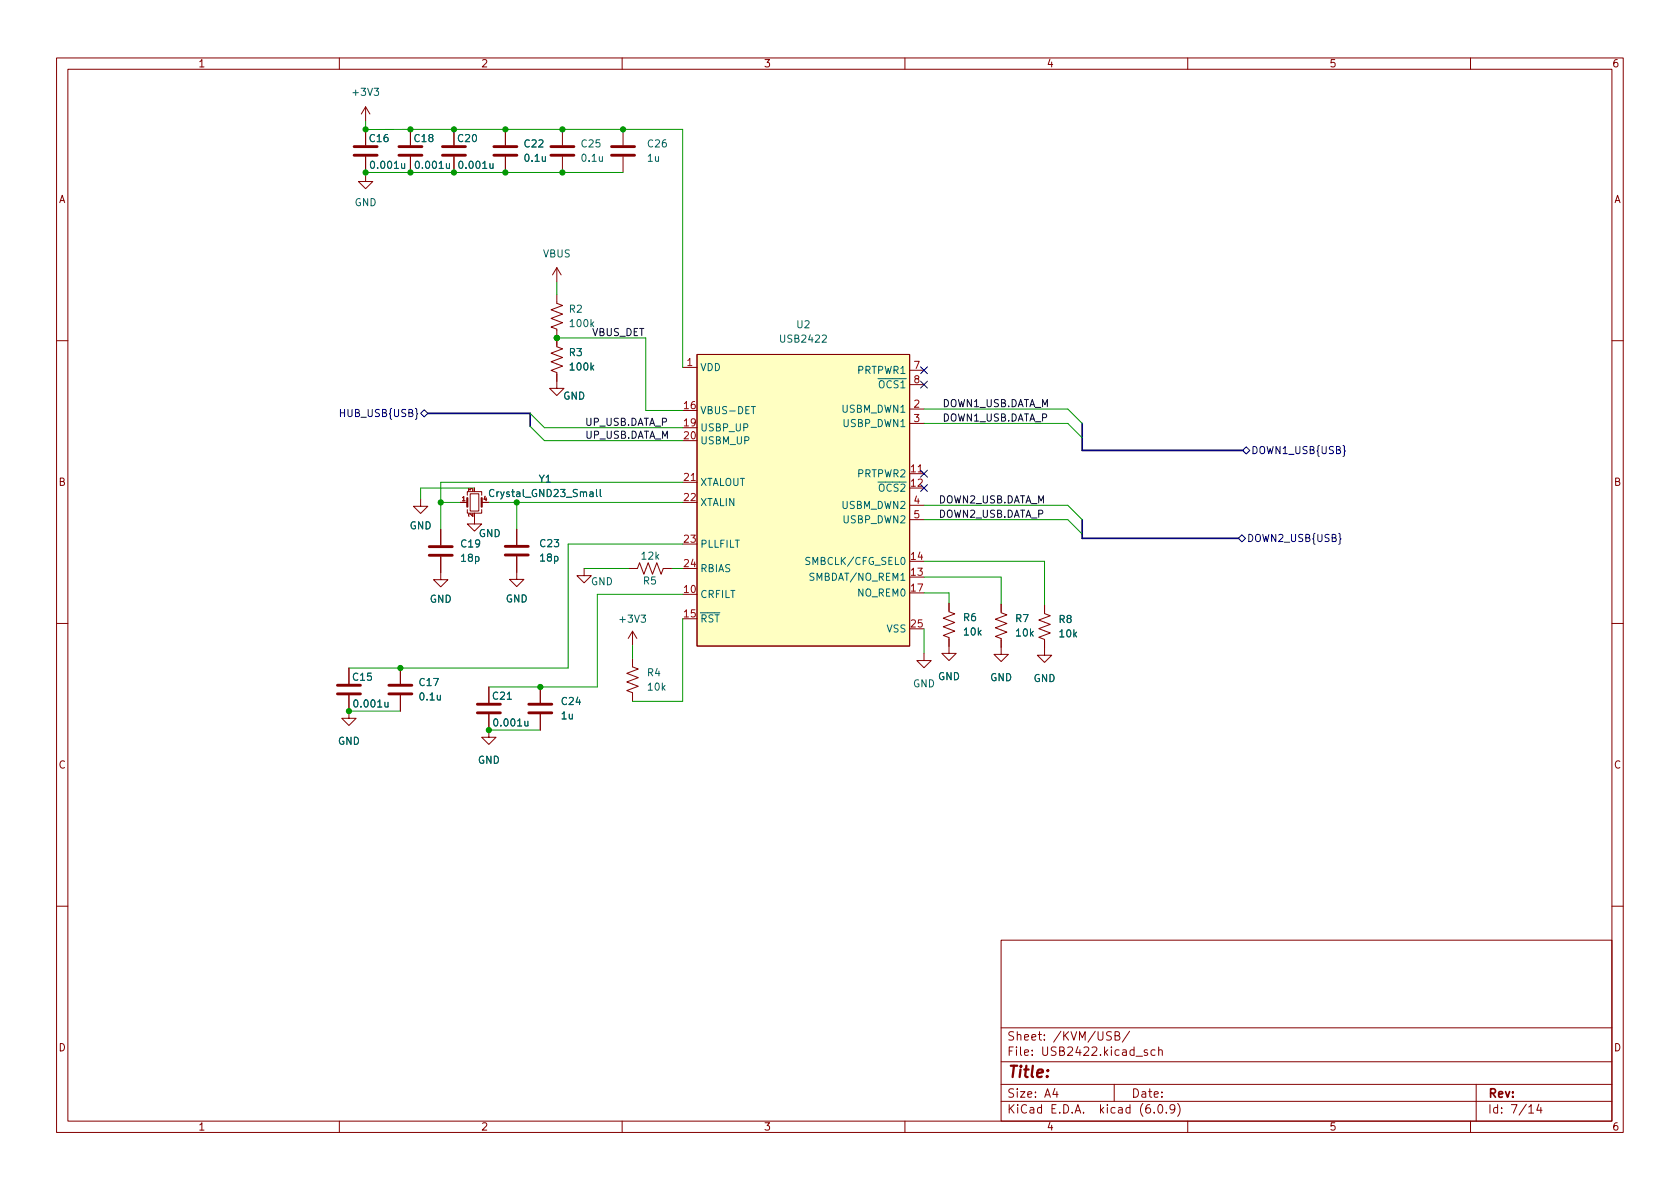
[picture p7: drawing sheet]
<svg xmlns="http://www.w3.org/2000/svg" width="297mm" height="210mm" viewBox="0 0 297 210" stroke-linecap="round" stroke-linejoin="round" font-family="sans-serif">
<g fill="none" stroke="#840000" stroke-width=".18">
<path d="M10 10.2h277v190.1h-277zM12 12.2h273v186.1h-273zM60 10.2v2M64.6 18.9l-.7 1.3M64.6 18.9v2.5M64.6 18.9l.8 1.3M110 10.2v2M160 10.2v2M210 10.2v2M260 10.2v2M64.6 30.8v1.3h1.3l-1.3 1.3-1.2-1.3h1.2M64.6 22.9v2.8"/>
<path d="M64.6 27.7v2.8M72.6 22.9v2.8M72.6 27.7v2.8M80.3 22.9v2.8M80.3 27.7v2.8M89.4 22.9v2.8M89.4 27.7v2.8M99.4 22.9v2.8M99.4 27.7v2.8M110.2 22.9v2.8M110.2 27.7v2.8M98.5 59.8v1.5l1 .4-2.1 .8 2.1 .7-2.1 .8 2.1 .7-2.1 .8 1.1 .4v2.8h1.2l-1.2 1.2-1.3-1.2h1.3"/>
<path d="M98.5 52.1v1.5l1 .4-2.1 .8 2.1 .7-2.1 .8 2.1 .8-2.1 .7 1.1 .4v1.5M98.5 47.3v2.6M98.5 47.3l-.8 1.3M98.5 47.3l.7 1.3M10 60.2h2M120.7 65h2.5M123.2 62.7h37.6v51.5h-37.6zM160.8 72.3h2.6M160.8 74.9h2.6M160.8 65.5h2.6M160.8 68h2.6M285 60.2h2"/>
<path d="M74.4 88.3v1.2h1.2l-1.2 1.3-1.3-1.3h1.3M77.9 98.4v4.1h1.3l-1.3 1.3-1.2-1.3h1.2M77.9 93.6v2.8M81.4 88.8h1.2M82.6 90.1v.6h2.6v-.6M82.6 87.6v-.7h2.6v.7M83.1 87.3h1.6v3.1h-1.6zM83.9 91.4v1.3h1.3l-1.3 1.2-1.3-1.2h1.3M85.2 88.8h1.2M91.4 98.4v4.1h1.2l-1.2 1.2-1.3-1.2h1.3M91.4 93.6v2.8M120.7 85.3h2.5"/>
<path d="M160.8 83.8h2.6M160.8 89.4h2.6M160.8 91.9h2.6M10 110.2h2M61.7 118.1v2.8M70.8 118.1v2.8M103.3 100.5v1.3h1.2l-1.2 1.3-1.3-1.3h1.3M111.2 100.5h1.5l.4-1 .7 2 .8-2 .8 2 .7-2 .8 2 .4-1h1.5M111.8 116.4v1.5l1.1 .4-2.1 .8 2.1 .7-2.1 .8 2.1 .8-2.1 .7 1 .4v1.5M111.8 111.6v2.6M111.8 111.6l-.7 1.3M111.8 111.6l.8 1.3"/>
<path d="M163.4 115.5v1.3h1.2l-1.2 1.3-1.3-1.3h1.3M167.8 106.6v1.6l1 .4-2 .7 2 .8-2 .7 2 .8-2 .8 1 .3v2.8h1.3l-1.3 1.3-1.3-1.3h1.3M177 106.8v1.6l1 .3-2 .8 2 .8-2 .7 2 .8-2 .7 1 .4v2.8h1.3l-1.3 1.3-1.3-1.3h1.3M184.7 107v1.5l1 .4-2 .7 2 .8-2 .8 2 .7-2 .8 1 .4v2.8h1.3l-1.3 1.2-1.3-1.2h1.3M285 110.2h2M61.7 123v4h1.3l-1.3 1.3-1.3-1.3h1.3M70.8 123v2.7M86.4 126.3v4.1h1.3l-1.3 1.2-1.2-1.2h1.2M86.4 121.5v2.8M95.5 121.5v2.8M95.5 126.3v2.8M10 160.2h2"/>
<path d="M177 166.3h108v32h-108zM285 160.2h2M60 198.3v2M110 198.3v2M160 198.3v2M177 194.8h108M177 191.8h108M177 187.8h108M177 181.8h108M186.5 192.5l-.4 1h1M186.9 193v1M196.5 182.5l-.6-.1-.3 .3 .2 .4 .6 .3v.4l-.2 .1h-.6"/>
<path d="M197 191.8v3M197.1 183.1h.5l.3-.1v-.3l-.1-.2-.7-.1v1.5h.6l.3-.3a.39 .39 0 0 0-.4-.5M199.7 182.4l-1.3 1.9M200.9 186.8h1.1M202.9 185.7l-.4-.1-.2 .2 .1 .3 .5 .1v.4h-.6M204.1 196.7v.1M204.2 185.7l-.4-.1-.3 .3v.4l.1 .3h.6M204.9 185.8l.2-.2 .3 .1 .1 .9M204.9 185.1v1.5M204.9 195.4l.2-.1a.81 .81 0 0 1 .6 .7 .81 .81 0 0 1-.3 .8h-.2a.81 .81 0 0 1-.6-.6 .81 .81 0 0 1 .3-.8zM206.2 196.7v.1M207.7 196l-.3 .3h-.3l-.2-.3 .1-.6 .4-.1 .2 .2a.99 .99 0 0 1-.3 1.3h-.3"/>
<path d="M208.2 195.1a1.72 1.72 0 0 1 0 2.3M210 198.3v2M260 198.3v2M261 191.8v6.5M270.3 195.8l.4-.5v1.5M270.3 196.8h.9M272.1 195.3l-.4 1h.9M272.4 195.8v1"/>
</g>
<path d="M123.2 62.7h37.6v51.5h-37.6z" fill="#ffffc2" stroke="#ffffc2" stroke-width=".18"/>
<path d="M132.8 71.9h.8M87.3 86.7a.6 .6 0 0 0-.8 .4 .6 .6 0 0 0 .6 .7l.2-.1M105.5 86.5v1.1l.1 .2M106.1 86.5v1.1l.2 .2M143.2 98.6h-.5l-.2 .1v.3l.6 .3 .1 .3-.2 .2h-.5" fill="none" stroke="#006464" stroke-width=".18"/>
<g fill="none" stroke="#840000" stroke-width=".51">
<path d="M62.6 27.5h4.1M62.6 25.9h4.1M70.5 27.5h4.1M70.5 25.9h4.1M78.2 27.5h4.1M78.2 25.9h4.1M87.3 27.5h4.1M87.3 25.9h4.1M97.4 27.5h4.1M97.4 25.9h4.1M108.1 27.5h4.1M108.1 25.9h4.1"/>
<path d="M75.9 98.2h4.1M75.9 96.7h4.1M89.3 98.1h4.1M89.3 96.6h4.1M59.7 122.7h4M59.7 121.2h4M68.8 122.7h4M68.8 121.2h4M84.4 126.1h4.1M84.4 124.5h4.1M93.5 126.1h4.1M93.5 124.5h4.1"/>
</g>
<path d="M82.6 88.1v1.5M85.2 88.1v1.5" fill="none" stroke="#840000" stroke-width=".38"/>
<g fill="none" stroke="#000084" stroke-width=".18">
<path d="M75 72.5l.6 .6-.6 .6-.6-.6zM162.8 67.4l1.2 1.2M162.8 64.9l1.2 1.2M164 67.4l-1.2 1.2M164 64.9l-1.2 1.2M219.7 79.6l.6-.6 .7 .6-.7 .7zM237.5 78.8l.2 .2v.6l.2 .1-.2 .2v.6l-.2 .2M162.8 83.2l1.2 1.2M162.8 85.7l1.2 1.2M164 83.2l-1.2 1.2M164 85.7l-1.2 1.2M218.9 95.2l.7-.6 .6 .6-.6 .6z"/>
<path d="M236.7 94.3l.2 .2v.6l.2 .2-.2 .2v.6l-.2 .2"/>
</g>
<path d="M75.6 73.1h18.1v2.3M191.3 74.9v4.7h28.4M191.3 91.9v3.3h27.7" fill="none" stroke="#000084" stroke-width=".3"/>
<g fill="none" stroke="#009600" stroke-width=".18">
<path d="M64.6 21.4v1.5h56.1v42.1M110.2 30.5h-45.6v.3M98.5 49.9v2.2M98.5 59.7v.1M98.5 59.8h15.7v12.8h6.5M93.7 75.4l2.6 2.5h24.4M93.7 73.1l2.6 2.5h24.4M163.4 72.3h25.4l2.5 2.6M163.4 74.9h25.4l2.5 2.5M77.9 88.8h3.5M83.9 86.3h-9.5v2M86.4 88.8h34.3"/>
<path d="M91.4 88.8v4.8M120.7 85.3h-42.8v8.3M120.7 96.2h-20.2v21.9h-38.8M163.4 99.3h21.3v7.7M163.4 89.4h25.4l2.5 2.5M163.4 91.9h25.4l2.5 2.5M103.3 100.5h7.9M111.8 114.2v2.2M118.8 100.5h1.9M120.7 105.1h-15.1v16.4h-19.2M120.7 109.4v14.6h-8.9M163.4 102.1h13.6v4.7"/>
<path d="M163.4 104.8h4.4v1.8M163.4 111.2v4.3M61.7 125.7h9.1M86.4 129.1h9.1"/>
</g>
<g fill="#009600" stroke="#009600" stroke-width=".18">
<circle cx="77.9" cy="88.8" r=".46"/>
<circle cx="91.4" cy="88.8" r=".46"/>
<circle cx="98.5" cy="59.7" r=".46"/>
<circle cx="98.5" cy="59.8" r=".46"/>
<circle cx="99.4" cy="22.9" r=".46"/>
<circle cx="89.4" cy="22.9" r=".46"/>
<circle cx="80.3" cy="22.9" r=".46"/>
<circle cx="72.6" cy="22.9" r=".46"/>
<circle cx="72.6" cy="30.5" r=".46"/>
<circle cx="64.6" cy="22.9" r=".46"/>
<circle cx="99.4" cy="30.5" r=".46"/>
<circle cx="110.2" cy="22.9" r=".46"/>
<circle cx="80.3" cy="30.5" r=".46"/>
<circle cx="89.4" cy="30.5" r=".46"/>
<circle cx="64.6" cy="30.5" r=".46"/>
<circle cx="86.4" cy="129.1" r=".46"/>
<circle cx="70.8" cy="118.1" r=".46"/>
<circle cx="95.5" cy="121.5" r=".46"/>
<circle cx="61.7" cy="125.7" r=".46"/>
</g>
<text font-size="2.8" fill="#840000" x="178" y="190.6">Title:</text>
<g font-size="2.1" fill="#840000">
<text x="178" y="184">Sheet: /KVM/USB/</text>
<text x="178" y="186.7">File: USB2422.kicad_sch</text>
<text x="178" y="196.9">KiCad E.D.A. kicad (6.0.9)</text>
<text x="178" y="194.1">Size: A4</text>
<text x="200" y="194.1">Date:</text>
<text x="263" y="194.1">Rev:</text>
<text x="263" y="196.9">Id: 7/14</text>
</g>
<g font-size="1.8" fill="#840000">
<text x="35" y="11.9">1</text>
<text x="85" y="11.9">2</text>
<text x="135" y="11.9">3</text>
<text x="185" y="11.9">4</text>
<text x="235" y="11.9">5</text>
<text x="285" y="11.9">6</text>
<text x="10.3" y="35.9">A</text>
<text x="285.3" y="35.9">A</text>
<text x="10.3" y="85.9">B</text>
<text x="285.3" y="85.9">B</text>
<text x="10.3" y="135.9">C</text>
<text x="285.3" y="135.9">C</text>
<text x="10.3" y="185.9">D</text>
<text x="285.3" y="185.9">D</text>
<text x="35" y="199.9">1</text>
<text x="85" y="199.9">2</text>
<text x="135" y="199.9">3</text>
<text x="185" y="199.9">4</text>
<text x="235" y="199.9">5</text>
<text x="285" y="199.9">6</text>
</g>
<g font-size="1.8" fill="#006464">
<text x="62.6" y="16.9">+3V3</text>
<text x="65.4" y="25.1">C16</text>
<text x="65.8" y="29.8">0.001u</text>
<text x="73.3" y="25.1">C18</text>
<text x="73.7" y="29.8">0.001u</text>
<text x="81" y="25.1">C20</text>
<text x="81.4" y="29.8">0.001u</text>
<text x="92.8" y="26.1">C22</text>
<text x="92.9" y="28.6">0.1u</text>
<text x="102.9" y="26.1">C25</text>
<text x="103" y="28.6">0.1u</text>
<text x="114.5" y="28.6">1u</text>
<text x="114.6" y="26.1">C26</text>
<text x="62.7" y="36.4">GND</text>
<text x="96" y="45.5">VBUS</text>
<text x="100.7" y="55.3">R2</text>
<text x="100.9" y="57.8">100k</text>
<text x="140.9" y="58">U2</text>
<text x="100.7" y="63">R3</text>
<text x="100.9" y="65.5">100k</text>
<text x="123.7" y="65.6">VDD</text>
<text x="138.2" y="60.6">USB2422</text>
<text x="99.6" y="70.7">GND</text>
<text x="151.7" y="66.1">PRTPWR1</text>
<text x="154.1" y="68.7">~{OCS1}</text>
<text x="123.7" y="73.2">VBUS-DET</text>
<text x="123.7" y="76.3">USBP_UP</text>
<text x="148.9" y="73">USBM_DWN1</text>
<text x="149.2" y="75.5">USBP_DWN1</text>
<text x="123.7" y="78.6">USBM_UP</text>
<text x="87.1" y="87.9">Crystal_GND23_Small</text>
<text x="95.3" y="85.3">Y1</text>
<text x="123.7" y="85.9">XTALOUT</text>
<text x="123.7" y="89.5">XTALIN</text>
<text x="148.9" y="90">USBM_DWN2</text>
<text x="151.7" y="84.4">PRTPWR2</text>
<text x="154.1" y="86.9">~{OCS2}</text>
<text x="72.4" y="93.6">GND</text>
<text x="84.6" y="95">GND</text>
<text x="149.2" y="92.5">USBP_DWN2</text>
<text x="81.6" y="96.8">C19</text>
<text x="81.6" y="99.3">18p</text>
<text x="95.6" y="96.7">C23</text>
<text x="95.6" y="99.3">18p</text>
<text x="113.5" y="99">12k</text>
<text x="123.7" y="96.8">PLLFILT</text>
<text x="123.7" y="101.2">RBIAS</text>
<text x="143.1" y="99.9">SMBCLK/CFG_SEL0</text>
<text x="76" y="106.6">GND</text>
<text x="89.4" y="106.5">GND</text>
<text x="104.5" y="103.5">GND</text>
<text x="113.8" y="103.3">R5</text>
<text x="123.7" y="105.7">CRFILT</text>
<text x="143.7" y="102.7">SMBDAT/NO_REM1</text>
<text x="151.8" y="105.5">NO_REM0</text>
<text x="109.7" y="110.1">+3V3</text>
<text x="123.7" y="110.1">~{RST}</text>
<text x="156.8" y="111.8">VSS</text>
<text x="170.4" y="109.8">R6</text>
<text x="170.5" y="112.4">10k</text>
<text x="179.6" y="110">R7</text>
<text x="179.7" y="112.5">10k</text>
<text x="187.3" y="110.2">R8</text>
<text x="187.4" y="112.7">10k</text>
<text x="114.5" y="119.6">R4</text>
<text x="62.5" y="120.4">C15</text>
<text x="62.9" y="125.1">0.001u</text>
<text x="74.2" y="121.3">C17</text>
<text x="74.3" y="123.8">0.1u</text>
<text x="87.2" y="123.7">C21</text>
<text x="99.4" y="124.7">C24</text>
<text x="114.6" y="122.1">10k</text>
<text x="161.4" y="121.5">GND</text>
<text x="165.8" y="120.3">GND</text>
<text x="175" y="120.4">GND</text>
<text x="182.7" y="120.6">GND</text>
<text x="59.7" y="131.7">GND</text>
<text x="87.6" y="128.4">0.001u</text>
<text x="99.3" y="127.2">1u</text>
<text x="84.5" y="135">GND</text>
</g>
<g font-size="1.8" fill="#0f0f0f">
<text x="104.6" y="59.4">VBUS_DET</text>
<text x="166.6" y="72">DOWN1_USB.DATA_M</text>
<text x="103.4" y="75.3">UP_USB.DATA_P</text>
<text x="103.4" y="77.6">UP_USB.DATA_M</text>
<text x="166.6" y="74.5">DOWN1_USB.DATA_P</text>
<text x="165.9" y="89">DOWN2_USB.DATA_M</text>
<text x="165.9" y="91.5">DOWN2_USB.DATA_P</text>
</g>
<g font-size="1.8" fill="#a90000">
<text x="121.5" y="64.7">1</text>
<text x="161.6" y="65.2">7</text>
<text x="161.6" y="67.8">8</text>
<text x="121" y="72.3">16</text>
<text x="121" y="75.4">19</text>
<text x="121" y="77.7">20</text>
<text x="161.6" y="72.1">2</text>
<text x="161.6" y="74.6">3</text>
<text x="161.1" y="83.5">11</text>
<text x="121" y="85">21</text>
<text x="121" y="88.6">22</text>
<text x="161.1" y="86">12</text>
<text x="161.6" y="89.1">4</text>
<text x="121" y="96">23</text>
<text x="161.6" y="91.6">5</text>
<text x="121" y="100.3">24</text>
<text x="161.1" y="101.8">13</text>
<text x="161.1" y="99">14</text>
<text x="121" y="104.8">10</text>
<text x="161.1" y="104.6">17</text>
<text x="121" y="109.2">15</text>
<text x="161.1" y="110.9">25</text>
</g>
<g font-size="1.8" fill="#000084">
<text x="60.5" y="73.7">HUB_USB{USB}</text>
<text x="221.2" y="80.3">DOWN1_USB{USB}</text>
<text x="220.4" y="95.8">DOWN2_USB{USB}</text>
</g>
<g font-size="1.1" fill="#a90000">
<text x="81.7" y="88.6">1</text>
<text x="83.6" y="86.9" transform="rotate(-90 83.6 86.9)">3</text>
<text x="85.5" y="88.6">4</text>
<text x="83.6" y="91.4" transform="rotate(-90 83.6 91.4)">2</text>
</g>
</svg>
